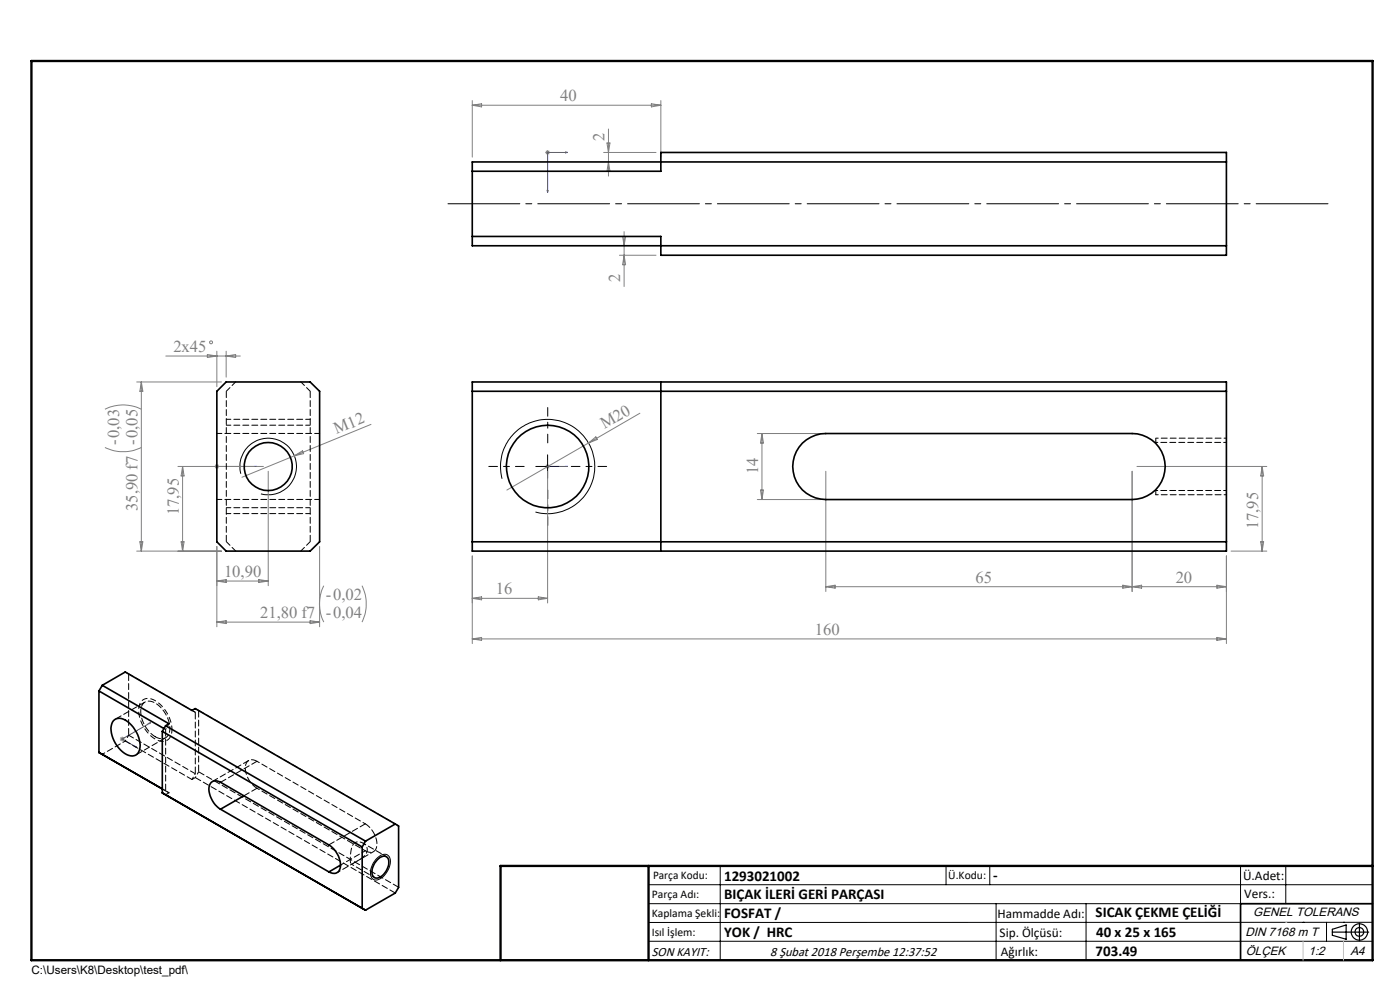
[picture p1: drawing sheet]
<svg xmlns="http://www.w3.org/2000/svg" width="297mm" height="210mm" viewBox="0 0 297 210" stroke-linecap="round" stroke-linejoin="round" font-family="sans-serif">
<g fill="none" stroke="#808080" stroke-width=".21">
<path d="M100.2 21.3v12M100.2 22.3l2-.3v.7zM100.2 22.3h40M115.7 32.3h1M115.8 32l.7 .7M116.2 31.8v1M116.5 32l-.7 .7M128.1 32.3h11.1M128.8 30.3h.6l-.3 2zM129.1 27.4v10M129.1 34.4l.3 1.9h-.6zM138.2 22l2 .3-2 .4z"/>
<path d="M140.2 21.3v12M131.4 54.1h7.8M132.1 50.2h.6l-.3 1.9zM132.4 49.1v11.7M132.4 54.1l.3 2.1h-.6zM35.2 75.5h15.8M44 75.2l2 .3-2 .3zM46 74.5v7.5M48 74.5v5.5M48 75.5l2-.3v.6zM22.3 94.9a8.9 8.9 0 0 0 7.7 0M22.3 86.8a8.6 8.6 0 0 1 7.7 0"/>
<path d="M29 81h18M30 81v35.9M30 81l.3 2h-.6zM37.7 98.9h18.2M38.7 98.9v18M38.7 98.9l.4 2.1h-.7zM45.6 98.6l.8 .7M46 98.5v1M46.4 98.6l-.8 .7M56.9 100v24.2M62.4 96.7l1.8-1.1 .2 .6zM78.7 90l-27.4 11.2"/>
<path d="M115.7 98.9h1M115.8 98.6l.7 .7M116.2 98.5v1M116.2 100v27.9M116.5 98.6l-.7 .7M124.8 94l-17.3 10M124.8 94l1.6-1.3 .3 .5zM135.7 87.7l-10.9 6.3M160.7 92h13.5M161.6 92v14M161.6 92l.4 2h-.7zM175.2 100v25.5"/>
<path d="M240.2 100v25.5M241.2 98.9h27.5M267.8 98.9l.3 2.1h-.7zM267.8 98.9v18M29 116.9h18M29.7 114.9h.6l-.3 2zM38.4 114.9h.7l-.4 2zM46 115.9v17.1M67.8 115.9v17.1M100.2 117.9v18.6M160.7 106h13.5M161.3 104h.7l-.4 2z"/>
<path d="M260.2 117.9v18.6M261.2 116.9h7.5M267.4 114.9h.7l-.3 2zM46 132l2-.4v.7zM46 132h21.8M46 123.3l2-.4v.7zM46 123.3h10.9M54.9 122.9l2 .4-2 .3zM65.8 131.6l2 .4-2 .3zM68.7 124.2a8.6 8.6 0 0 0 0 7.8M76.8 124.2a8.9 8.9 0 0 1 0 7.8M100.2 126.9h16"/>
<path d="M100.2 126.9l2-.3v.6zM100.2 135.5l2-.3v.6zM100.2 135.5h160M114.2 126.6l2 .3-2 .3zM175.2 124.5l2-.4v.7zM238.2 124.1v.7l4-.7v.7zM258.2 135.2l2 .3-2 .3zM258.2 124.1l2 .4-2 .3zM260.2 124.5h-85M25.4 156.8h1M25.6 156.4l.7 .7M25.9 156.3v1"/>
<path d="M26.3 156.4l-.7 .7"/>
<circle cx="44.8" cy="72.6" r=".31"/>
</g>
<g fill="none" stroke="#000" stroke-width=".21">
<path d="M113.7 98.9h5M116.2 96.5v5M51.1 100.5a6 6 0 0 1 5.3-7.5 6 6 0 0 1 6.5 6.5 6 6 0 0 1-7.5 5.3M106.5 101.6a10 10 0 0 1 8.8-12.6 10 10 0 0 1 10.8 10.8 10 10 0 0 1-12.5 8.8M79.7 182.3a1.96 1.96 0 0 1 2.6-.8 3.1 3.1 0 0 1-.5 3.9 2.27 2.27 0 0 1-2.6 1.1 2.4 2.4 0 0 1-.2-2.9zM137.6 187.7h153.6M137.6 191.7h153.6M137.6 199.7h153.6M152.8 183.7v20M200.7 183.7v4M210 183.7v4M211.3 191.7v12"/>
<path d="M230.4 191.7v12M263.2 183.7v20M272.8 183.7v8M276.4 195.6h.1M281.4 195.6v4.1M285 195.6h.1M291.2 195.6l-153.6 .1"/>
</g>
<path d="M245.2 93.6v-.7" fill="none" stroke="#000" stroke-width=".21" stroke-dasharray="1.3 .6" stroke-linecap="butt"/>
<path d="M245.2 104.9v-1.1" fill="none" stroke="#000" stroke-width=".21" stroke-dasharray="1.3 .6" stroke-dashoffset=".5" stroke-linecap="butt"/>
<path d="M36.5 154.8a7.4 7.4 0 0 0-4.5-6.6 2.07 2.07 0 0 0-2.6 2.5 7.4 7.4 0 0 0 4.5 6.5 2.07 2.07 0 0 0 2.6-2.4" fill="none" stroke="#000" stroke-width=".21" stroke-dasharray="1.3 .6" stroke-dashoffset=".4" stroke-linecap="butt"/>
<g fill="none" stroke="#000" stroke-width=".25">
<path d="M282.6 197.7h7.8M282.6 197.1l3-.9v3l-3-.8zM288.4 195.8v3.8M106.2 203.7h185"/>
<circle cx="288.4" cy="197.7" r="1.74"/>
<circle cx="288.4" cy="197.7" r=".93"/>
</g>
<g fill="none" stroke="#00f" stroke-width=".21">
<path d="M120 32.2l.4 .1-.4 .1zM120.4 32.3h-4.2v8.5M116.1 40.4h.2l-.1 .4zM45.9 98.9h.2zM46 98.9h.1M46 98.9h8.5M54.5 98.9h-.5h.5M116.1 98.9h.2zM116.2 98.9h.1M116.2 98.9h4.2M120.4 98.9h-.4h.4M28.5 158.4l.2-.1 .2 .2z"/>
<path d="M31.5 153.4l.4-.1-.2 .2zM31.9 153.3l-6 3.5 3 1.7"/>
</g>
<path d="M111.2 98.9h-7.5M116.2 93.9v-7.5M121.2 98.9h7.5M116.2 103.9v7.5" fill="none" stroke="#000" stroke-width=".21" stroke-dasharray="15.2 1.3 1.3 1.3" stroke-dashoffset="13.4"/>
<path d="M65.8 88.9h-17.8M48 108.9h17.8" fill="none" stroke="#000" stroke-width=".21" stroke-dasharray="1.3 .6" stroke-dashoffset=".3"/>
<path d="M260.2 92.9h-15M245.2 104.9h15" fill="none" stroke="#000" stroke-width=".21" stroke-dasharray="1.3 .6" stroke-dashoffset=".8"/>
<path d="M245.2 94v-.4M245.2 104.9h.1" fill="none" stroke="#000" stroke-width=".21" stroke-dasharray="1.3 .6"/>
<path d="M94.6 43.2h187.6" fill="none" stroke="#000" stroke-width=".21" stroke-dasharray="15.2 1.3 1.3 1.3" stroke-dashoffset="-.5"/>
<path d="M291.2 191.7h-28v12" fill="none" stroke="#000" stroke-width=".35"/>
<path d="M6.7 12.9h284.5v190.8h-284.5zM137.6 183.7v20M291.2 183.7h-185v20" fill="none" stroke="#000" stroke-width=".5"/>
<path d="M276.4 199.7v4M285 199.7v4" fill="none" stroke="#c0c0c0" stroke-width=".21"/>
<path d="M272.8 195.6h.1" fill="none" stroke="#c0c0c0" stroke-width=".25"/>
<g fill="#00f">
<path d="M45.9 98.9h.2zM54 98.9h.5z"/>
<path d="M120 98.9h.4zM116.1 98.9h.2z"/>
<path d="M28.5 158.4l.2-.1 .2 .2zM31.5 153.4l.4-.1-.2 .2zM120 32.2v.2l.4-.1zM116.1 40.4l.1 .4 .1-.4z"/>
</g>
<g fill="none" stroke="#000" stroke-width=".35">
<path d="M100.2 36.3h40v-4h120v21.8h-120v-3.9h-40M260.2 34.4h-160v17.7h160M48 81h17.8l2 2v31.9l-2 2h-17.8l-2-2v-31.9zM100.2 81h160v35.9h-160zM100.2 83h160M140.2 81v35.9M170.2 94a7.3 7.3 0 0 1 5-2h65a7 7 0 0 1 7 7 7 7 0 0 1-7 7h-65a7 7 0 0 1-6.5-4.4 7 7 0 0 1 1.5-7.6zM100.2 114.9h160M21 146.6l13.8 7.9M21 159.6l13.4 7.7zM21 146.6v13M21.7 145.4l4.9-2.9 14.1 8.2 .7-.4 42.5 24.5"/>
<path d="M21.7 145.4l14.1 8.1-.7 .4M21.7 145.4l-.7 1.2M24.1 152.9a2.14 2.14 0 0 1 3 .2 6.4 6.4 0 0 1 2.5 5.9 1.73 1.73 0 0 1-2.8 1 6.3 6.3 0 0 1-3.1-6.4zM34.4 155.1l42.4 24.6M34.4 155.1v13.1M35.1 153.9l42.4 24.5M35.1 153.9l-.7 1.2M34.4 168.2l43.1 24.9M34.4 168.2l.7 .4M46.8 171.7a5.1 5.1 0 0 1-2.4-5.1 1.44 1.44 0 0 1 2.4-.7l23 13.3a5 5 0 0 1 2.3 5.1 1.44 1.44 0 0 1-2.3 .7M46.8 171.7l23 13.3M51.8 168.8l-5 2.9"/>
<path d="M76.8 179.7v13l.7 .4M77.5 178.4l-.7 1.3M83.9 174.8l-6.4 3.6M83.9 174.8l.7 .4v13l-.7 1.2-6.4 3.7M72.2 183.5l-2.4 1.5M80 182.4a1.37 1.37 0 0 1 2.3-.3 3.3 3.3 0 0 1-2.5 4.2l-.3-.1a2.05 2.05 0 0 1-.2-2.7z"/>
<circle cx="56.9" cy="99" r="5.1"/>
<circle cx="116.2" cy="99" r="8.8"/>
</g>
<path d="M46 91.9h21.8M50 81l-2 2M65.8 83l-2-2M46 105.9h21.8M48 114.9l2 2M63.8 116.9l2-2" fill="none" stroke="#000" stroke-width=".21" stroke-dasharray="1.3 .6" stroke-dashoffset=".2"/>
<path d="M48 114.9v-31.9M65.8 114.9v-31.9M30.8 148.9l-6.3 3.7M28.8 160.1l6.3-3.6" fill="none" stroke="#000" stroke-width=".21" stroke-dasharray="1.3 .6" stroke-dashoffset="-.1"/>
<path d="M65.8 90.2h-17.8M48 107.7h17.8" fill="none" stroke="#000" stroke-width=".21" stroke-dasharray="1.3 .6" stroke-dashoffset=".3"/>
<path d="M260.2 93.8h-15.2M245 104h15.2M26.6 157.2l-4.9 2.8M27.3 156l-.7 1.2M35.8 153.5l-.7 1.2M40.7 165.3l.7-1.2M42.1 163.7l-.7 1.2M54.5 161.5l23 13.3M75.3 182.9a4.4 4.4 0 0 0 2.6-2.5 1.75 1.75 0 0 0-1.1-1.7 1.75 1.75 0 0 0-1.9 .4 6.1 6.1 0 0 0-.4 4.2l.8-.4M77.5 180.5l-23-13.3" fill="none" stroke="#000" stroke-width=".21" stroke-dasharray="1.3 .6" stroke-dashoffset=".7"/>
<path d="M35.1 154.7l-.3-.2M42.1 150.7l42.5 24.5M41.4 164.9l42.5 24.5M46.8 165.9l7.7-4.4M51.8 168.8l2.7-1.6M52.8 161.3l-7.7 4.5M54.5 167.2a5.1 5.1 0 0 1-2.3-5.1 1.45 1.45 0 0 1 2.3-.6M69.8 179.2l7.7-4.4M77.5 174.8a5.1 5.1 0 0 1 2.3 5.1 1.45 1.45 0 0 1-2.3 .6M84.6 188.2l-42.5-24.5" fill="none" stroke="#000" stroke-width=".21" stroke-dasharray="1.3 .6"/>
<path d="M26.6 142.5l.7 .4M41.4 151.1l-.7-.4M41.4 150.3l.7 .4M34.4 167.3l.7 .5M35.1 168.6l.7-.4M35.1 167.8l.7 .4M40.7 165.3l.7-.4" fill="none" stroke="#000" stroke-width=".21" stroke-dasharray="1.3 .6" stroke-dashoffset=".4"/>
<path d="M27.3 156v-13.1M35.1 167.8v-13.1M41.4 164.1v-13M42.1 163.7v-13" fill="none" stroke="#000" stroke-width=".21" stroke-dasharray="1.3 .6" stroke-dashoffset="-.2"/>
<path d="M26.6 157.2l14.1 8.1M27.3 142.9l14.1 8.2M32.9 156.3a1.87 1.87 0 0 0 2.2 .2 1.87 1.87 0 0 0 .9-1.9 6.3 6.3 0 0 0-4.1-5.9 1.84 1.84 0 0 0-2 2.4 6.9 6.9 0 0 0 3 5.2M41.4 164.1l-14.1-8.1" fill="none" stroke="#000" stroke-width=".21" stroke-dasharray="1.3 .6" stroke-dashoffset=".1"/>
<path d="M35.8 168.2l-1.4-.9" fill="none" stroke="#000" stroke-width=".21" stroke-dasharray="1.3 .6" stroke-dashoffset=".8"/>
<path d="M71.5 185.1l3.5-2M74.5 183.3l4.9 2.8M75.8 182.6l3.4-2M82 181.7l-5-2.8" fill="none" stroke="#000" stroke-width=".21" stroke-dasharray="1.3 .6" stroke-dashoffset=".6"/>
<path d="M72.3 183.5l5.2-3" fill="none" stroke="#000" stroke-width=".21" stroke-dasharray="1.3 .6" stroke-dashoffset=".5"/>
<g font-size="3.5" fill="#808080">
<text x="118.8" y="21.5">40</text>
<text x="128.3" y="30" transform="rotate(-90 128.3 30)">2</text>
<text x="131.6" y="59.9" transform="rotate(-90 131.6 59.9)">2</text>
<text x="36.8" y="74.7">2x45</text>
<text x="25.3" y="94.5" transform="rotate(-90 25.3 94.5)">-0,03</text>
<text x="71.4" y="92.1" transform="rotate(-22 71.4 92.1)">M12</text>
<text x="128.3" y="91" transform="rotate(-30 128.3 91)">M20</text>
<text x="160.8" y="100.6" transform="rotate(-90 160.8 100.6)">14</text>
<text x="29.2" y="108.4" transform="rotate(-90 29.2 108.4)">35,90 f7 -0,05</text>
<text x="37.9" y="109.3" transform="rotate(-90 37.9 109.3)">17,95</text>
<text x="266.9" y="112.3" transform="rotate(-90 266.9 112.3)">17,95</text>
<text x="47.5" y="122.4">10,90</text>
<text x="207" y="123.6">65</text>
<text x="249.4" y="123.6">20</text>
<text x="55.2" y="131.1">21,80 f7</text>
<text x="69.1" y="131.1">-0,04</text>
<text x="69.1" y="127.2">-0,02</text>
<text x="105.2" y="126.1">16</text>
<text x="172.9" y="134.7">160</text>
</g>
<g font-size="3.2">
<text x="153.6" y="186.8">1293021002</text>
<text x="153.6" y="190.8">BIÇAK İLERİ GERİ PARÇASI</text>
<text x="210.7" y="186.6">-</text>
<text x="153.6" y="194.8">FOSFAT /</text>
<text x="232.4" y="194.5">SICAK ÇEKME ÇELİĞİ</text>
<text x="153.6" y="198.8">YOK / HRC</text>
<text x="232.4" y="202.8">703.49</text>
<text x="232.5" y="198.8">40 x 25 x 165</text>
</g>
<g font-size="2.8">
<text x="263.7" y="186.7">Ü.Adet:</text>
<text x="263.9" y="190.5">Vers.:</text>
<text x="211.6" y="194.8">Hammadde Adı:</text>
<text x="138.3" y="202.8">SON KAYIT:</text>
<text x="163.4" y="202.8">8 Şubat 2018 Perşembe 12:37:52</text>
<text x="212.1" y="198.7">Sip. Ölçüsü:</text>
<text x="212.3" y="202.7">Ağırlık:</text>
</g>
<g font-size="2.6">
<text x="265.9" y="194.4">GENEL TOLERANS</text>
<text x="264.2" y="198.5">DIN 7168 m T</text>
<text x="264.3" y="202.6">ÖLÇEK</text>
<text x="277.6" y="202.6">1:2</text>
<text x="286.5" y="202.6">A4</text>
</g>
<g font-size="2.5">
<text x="138.3" y="190.5">Parça Adı:</text>
<text x="138.5" y="186.5">Parça Kodu:</text>
<text x="201.2" y="186.5">Ü.Kodu:</text>
<text x="138.3" y="194.5">Kaplama Şekli:</text>
<text x="138.3" y="198.6">Isıl İşlem:</text>
<text x="6.7" y="206.7">C:\Users\K8\Desktop\test_pdf\</text>
</g>
</svg>
